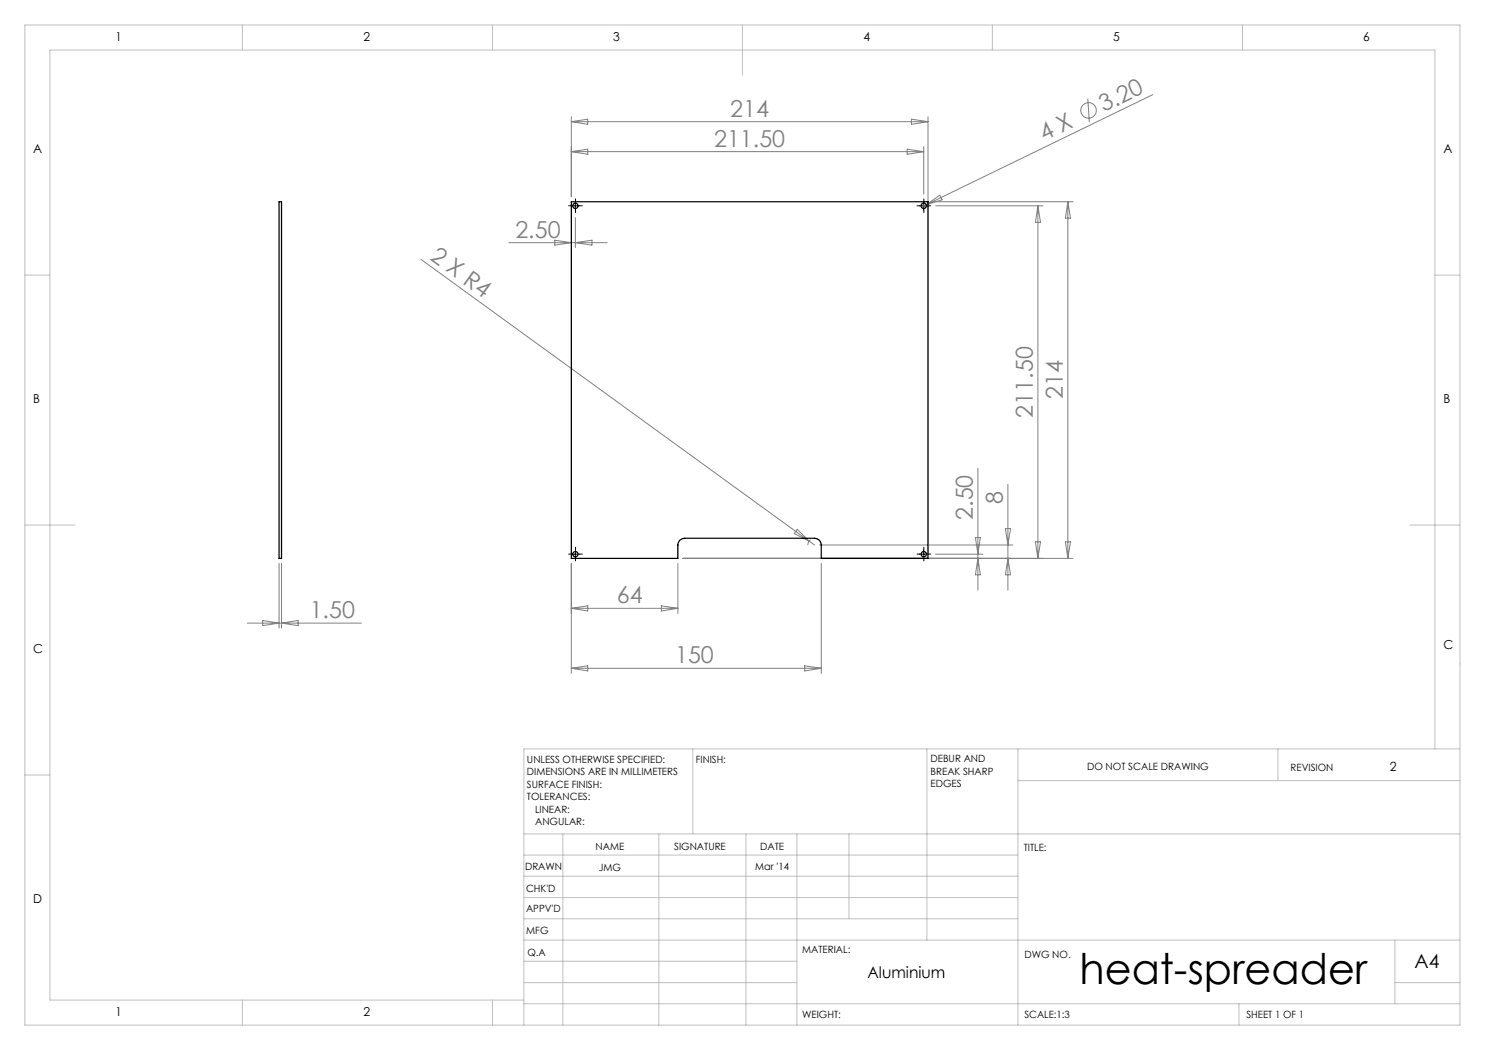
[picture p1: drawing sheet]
<svg xmlns="http://www.w3.org/2000/svg" width="297mm" height="210mm" viewBox="0 0 297 210" stroke-linecap="round" stroke-linejoin="round" font-family="sans-serif">
<g fill="none" stroke="#808080" stroke-width=".2">
<path d="M217.6 19.7l.3 4.8M230.5 18.9l-45.3 22M114.3 23.3v16M114.3 24.3l3.2-.5v1.1zM114.3 30.3l3.2-.5v1.1zM114.3 30.3h70.4M114.3 24.3h71.3M181.4 29.8l3.3 .5-3.3 .6zM182.3 23.8l3.3 .5-3.3 .6zM184.7 29.3v9.5M185.6 23.3v87.4M84.2 51.9l77.6 56.3"/>
<path d="M101.8 48.5h19.6M110.9 48l3.4 .5-3.4 .5zM115.1 43.5v6M115.1 48.5l3.3-.5v1zM185.2 40.9l-.9 .5M185.2 40.9l2.8-1.9 .4 1zM186.6 40.3h28M187.1 41.2h21.5M207.6 41.2v70.5M207.6 41.2l.5 3.3h-1zM213.6 40.3v71.4M213.6 40.3l.5 3.3h-1z"/>
<path d="M195.6 93.7v24.3M201.6 96.9v21.1M55.8 112.7v12.9M56.3 112.7v12.9M114.3 112.7v22M135.6 112.7v10M136.6 111.7h78M159.5 105.9l2.3 2.3-2.9-1.5zM161.8 108.2l1.1 .8M162.1 107.9l-.4 .5-.1 .6M163.9 109h38.7M164.3 112.7v22"/>
<path d="M187.1 110.8h9.5M195.1 107.5h1l-.5 3.3zM195.6 111.7l.5 3.3h-1zM201.1 105.7h1l-.5 3.3zM201.6 111.7l.5 3.3h-1zM207.1 108.4h1l-.5 3.3zM213.1 108.4h1l-.5 3.3zM49.5 124.6h22.8M52.5 124.1l3.3 .5-3.3 .5zM56.3 124.6l3.3-.5v1zM114.3 133.7h50M114.3 133.7l3.2-.5v1z"/>
<path d="M114.3 121.7l3.2-.5v1zM114.3 121.7h21.3M132.3 121.2l3.3 .5-3.3 .5zM160.9 133.2l3.4 .5-3.4 .5z"/>
<circle cx="217.7" cy="22.1" r="1.56"/>
</g>
<g fill="none" stroke="#000" stroke-width=".2" stroke-dasharray="15.2 1.3 1.3 1.3">
<path d="M114.3 41.2h-.6M115.1 40.3v-.5M115.1 42v.5M115.9 41.2h.6M183.9 41.2h-.5M184.8 40.3v-.5M184.8 42v.5M185.6 41.2h.5M114.3 110.8h-.6M115.1 110v-.5M115.1 111.7v.5M115.9 110.8h.6"/>
<path d="M183.9 110.8h-.5M184.8 110v-.5M184.8 111.7v.5M185.6 110.8h.5"/>
</g>
<path d="M114.3 41.2h1.6M115.1 40.3v1.7M183.9 41.2h1.7M184.7 40.3v1.7M114.3 110.8h1.6M115.1 110v1.7M183.9 110.8h1.7M184.7 110v1.7" fill="none" stroke="#000" stroke-width=".2"/>
<g fill="none" stroke="#c0c0c0" stroke-width=".2">
<path d="M5 5h287v200h-287zM48.5 5v5M98.5 5v5M148.5 5v10M198.5 5v5M248.5 5v5M5 55h5M287 55h5M5 105h10M282 105h10M5 155h5M138.6 149.8v17"/>
<path d="M185.4 149.8v38.2M203.6 149.8v55.2M203.6 156.1h88.4M255.6 149.8v6.3M287 149.8v-139.8h-277v190h94.8M292 149.8h-187.2v55.2M104.8 166.8h187.2M104.8 179.5h98.8M104.8 175.3h98.8M104.8 171h98.8M112.6 166.8v38.2M131.8 166.8v38.2"/>
<path d="M149.2 166.8v38.2M159.4 166.8v38.2M169.8 166.8v17M104.8 183.8h98.8M104.8 196.5h54.6M104.8 192.3h54.6M104.8 188h187.2M279 196.5h13M279 188v12.8M48.5 200v5M98.5 200v5M104.8 200.8h187.2"/>
<path d="M247.8 200.8v4.2"/>
</g>
<g fill="none" stroke="#000" stroke-width=".25">
<path d="M55.8 40.3h.5v71.4h-.5zM114.3 40.3h71.3v71.4h-21.3v-2.7a1.33 1.33 0 0 0-1.4-1.3h-26a1.33 1.33 0 0 0-1.3 1.3v2.7h-21.3z"/>
<circle cx="115.1" cy="41.2" r=".52"/>
<circle cx="184.8" cy="41.2" r=".52"/>
<circle cx="115.1" cy="110.8" r=".54"/>
<circle cx="184.8" cy="110.8" r=".54"/>
</g>
<text font-size="8.5" x="215.9" y="196.7">heat-spreader</text>
<g font-size="4.7" fill="#808080">
<text x="146.1" y="23.3">214</text>
<text x="220.8" y="22.5" transform="rotate(-26 220.8 22.5)">3.20</text>
<text x="142.8" y="29.3">211.50</text>
<text x="208.8" y="28.3" transform="rotate(-26 208.8 28.3)">4 X</text>
<text x="103.1" y="47.5">2.50</text>
<text x="85.8" y="51.8" transform="rotate(36 85.8 51.8)">2 X R4</text>
<text x="206.6" y="83.5" transform="rotate(-90 206.6 83.5)">211.50</text>
<text x="212.6" y="79.9" transform="rotate(-90 212.6 79.9)">214</text>
<text x="200.6" y="100.7" transform="rotate(-90 200.6 100.7)">8</text>
<text x="194.6" y="104" transform="rotate(-90 194.6 104)">2.50</text>
<text x="61.9" y="123.6">1.50</text>
<text x="123.3" y="120.6">64</text>
<text x="135" y="132.6">150</text>
</g>
<text font-size="3.9" x="282.9" y="193.6">A4</text>
<text font-size="3.2" x="173.5" y="195.7">Aluminium</text>
<g font-size="2.5">
<text x="23.1" y="8.2">1</text>
<text x="72.7" y="8.2">2</text>
<text x="122.7" y="8.2">3</text>
<text x="172.7" y="8.2">4</text>
<text x="222.7" y="8.2">5</text>
<text x="272.7" y="8.2">6</text>
<text x="6.7" y="30.7">A</text>
<text x="288.7" y="30.7">A</text>
<text x="6.7" y="80.7">B</text>
<text x="288.7" y="80.7">B</text>
<text x="6.7" y="130.7">C</text>
<text x="288.7" y="129.7">C</text>
<text x="278" y="154.1">2</text>
<text x="6.7" y="180.7">D</text>
<text x="23.1" y="203.2">1</text>
<text x="72.7" y="203.2">2</text>
</g>
<g font-size="2">
<text x="105.4" y="152.6">UNLESS OTHERWISE SPECIFIED:</text>
<text x="105.4" y="155.1">DIMENSIONS ARE IN MILLIMETERS</text>
<text x="139.2" y="152.6">FINISH:</text>
<text x="186.1" y="152.5">DEBUR AND</text>
<text x="186.1" y="155">BREAK SHARP</text>
<text x="217.4" y="154">DO NOT SCALE DRAWING</text>
<text x="258.1" y="154.2">REVISION</text>
<text x="105.4" y="157.6">SURFACE FINISH:</text>
<text x="105.4" y="160.1">TOLERANCES:</text>
<text x="186.1" y="157.5">EDGES</text>
<text x="107" y="162.6">LINEAR:</text>
<text x="107" y="165.1">ANGULAR:</text>
<text x="119.1" y="170">NAME</text>
<text x="134.8" y="169.9">SIGNATURE</text>
<text x="151.1" y="173.9">Mar '14</text>
<text x="152" y="169.9">DATE</text>
<text x="204.8" y="170.2">TITLE:</text>
<text x="105" y="174.1">DRAWN</text>
<text x="105.2" y="178.3">CHK'D</text>
<text x="119.8" y="174.1">JMG</text>
<text x="105.2" y="182.4">APPV'D</text>
<text x="105.3" y="186.8">MFG</text>
<text x="105.5" y="191.1">Q.A</text>
<text x="160.5" y="190.5">MATERIAL:</text>
<text x="204.9" y="191.6">DWG NO.</text>
<text x="160.4" y="203.5">WEIGHT:</text>
<text x="204.9" y="203.6">SCALE:1:3</text>
<text x="249.3" y="203.6">SHEET 1 OF 1</text>
</g>
</svg>
